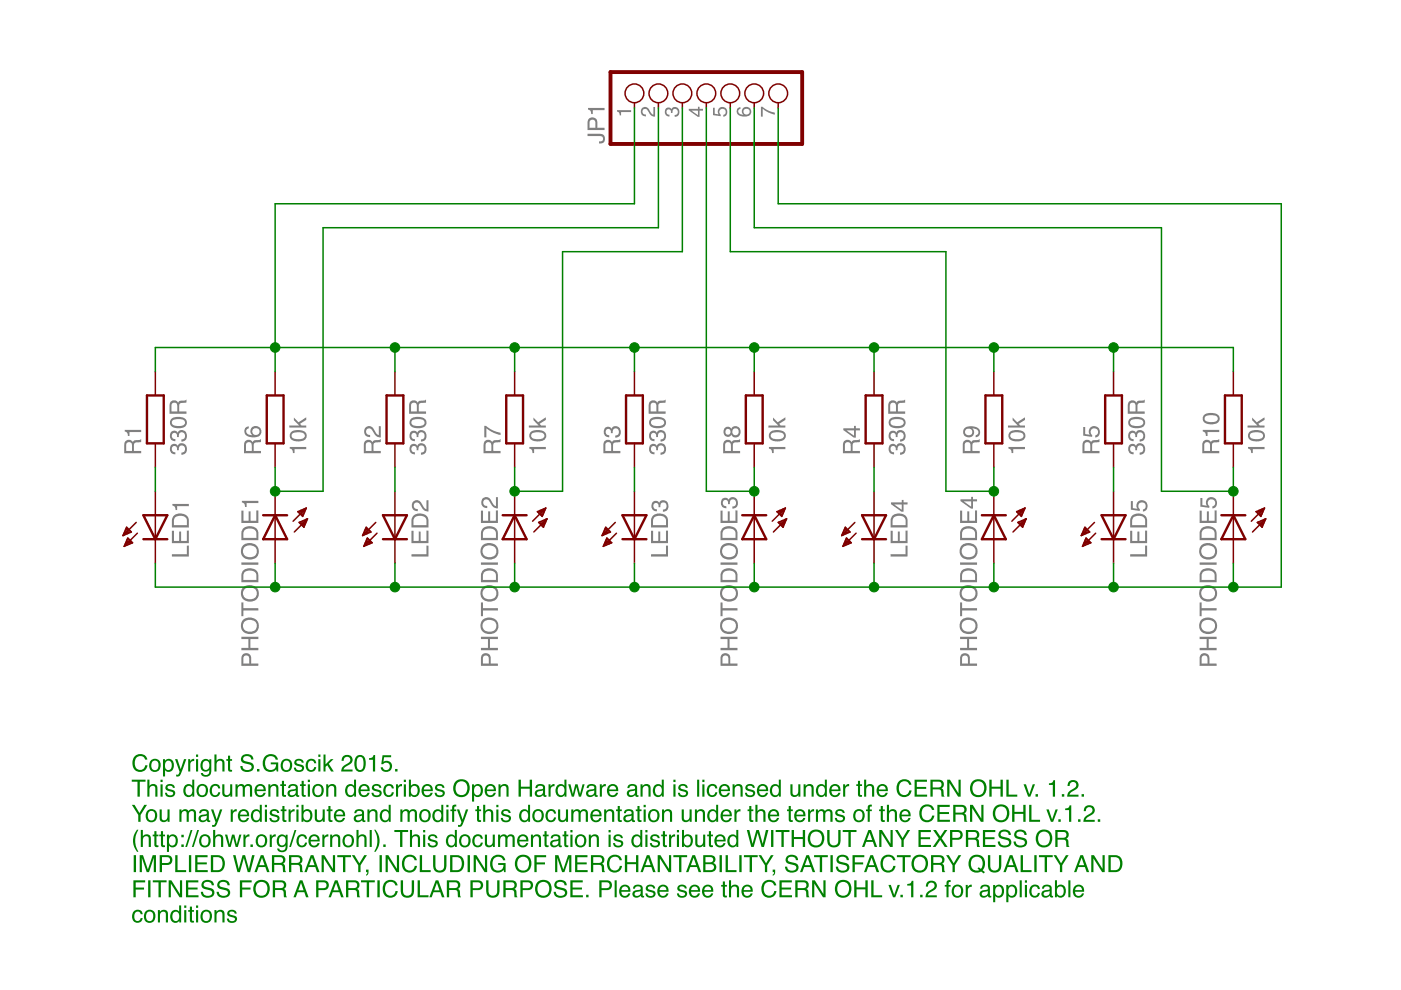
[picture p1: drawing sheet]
<?xml version="1.0" encoding="utf-8"?>
<!DOCTYPE eagle SYSTEM "eagle.dtd">
<eagle version="7.4.0">
<drawing>
<settings>
<setting alwaysvectorfont="no"/>
<setting verticaltext="up"/>
</settings>
<grid distance="0.1" unitdist="inch" unit="inch" style="lines" multiple="1" display="no" altdistance="0.01" altunitdist="inch" altunit="inch"/>
<schematic xreflabel="%F%N/%S.%C%R" xrefpart="/%S.%C%R">
<libraries>
<library name="led">
<symbols>
<symbol name="LED">
<wire x1="1.27" y1="0" x2="0" y2="-2.54" width="0.254" layer="94"/>
<wire x1="0" y1="-2.54" x2="-1.27" y2="0" width="0.254" layer="94"/>
<wire x1="1.27" y1="-2.54" x2="0" y2="-2.54" width="0.254" layer="94"/>
<wire x1="0" y1="-2.54" x2="-1.27" y2="-2.54" width="0.254" layer="94"/>
<wire x1="1.27" y1="0" x2="0" y2="0" width="0.254" layer="94"/>
<wire x1="0" y1="0" x2="-1.27" y2="0" width="0.254" layer="94"/>
<wire x1="0" y1="0" x2="0" y2="-2.54" width="0.1524" layer="94"/>
<wire x1="-2.032" y1="-0.762" x2="-3.429" y2="-2.159" width="0.1524" layer="94"/>
<wire x1="-1.905" y1="-1.905" x2="-3.302" y2="-3.302" width="0.1524" layer="94"/>
<text x="3.556" y="-4.572" size="1.778" layer="95" rot="R90">&gt;NAME</text>
<text x="5.715" y="-4.572" size="1.778" layer="96" rot="R90">&gt;VALUE</text>
<pin name="C" x="0" y="-5.08" visible="off" length="short" direction="pas" rot="R90"/>
<pin name="A" x="0" y="2.54" visible="off" length="short" direction="pas" rot="R270"/>
<polygon width="0.1524" layer="94">
<vertex x="-3.429" y="-2.159"/>
<vertex x="-3.048" y="-1.27"/>
<vertex x="-2.54" y="-1.778"/>
</polygon>
<polygon width="0.1524" layer="94">
<vertex x="-3.302" y="-3.302"/>
<vertex x="-2.921" y="-2.413"/>
<vertex x="-2.413" y="-2.921"/>
</polygon>
</symbol>
</symbols>
<devicesets>
<deviceset name="LED" prefix="LED" uservalue="yes">
<gates>
<gate name="G$1" symbol="LED" x="0" y="0"/>
</gates>
<devices>
<device name="SMT1206" package="1206">
<connects>
<connect gate="G$1" pin="A" pad="A"/>
<connect gate="G$1" pin="C" pad="C"/>
</connects>
<technologies>
<technology name=""/>
</technologies>
</device>
<device name="LD260" package="LD260">
<connects>
<connect gate="G$1" pin="A" pad="A"/>
<connect gate="G$1" pin="C" pad="K"/>
</connects>
<technologies>
<technology name=""/>
</technologies>
</device>
<device name="SQR2X5" package="LED2X5">
<connects>
<connect gate="G$1" pin="A" pad="A"/>
<connect gate="G$1" pin="C" pad="K"/>
</connects>
<technologies>
<technology name=""/>
</technologies>
</device>
<device name="3MM" package="LED3MM">
<connects>
<connect gate="G$1" pin="A" pad="A"/>
<connect gate="G$1" pin="C" pad="K"/>
</connects>
<technologies>
<technology name=""/>
</technologies>
</device>
<device name="5MM" package="LED5MM">
<connects>
<connect gate="G$1" pin="A" pad="A"/>
<connect gate="G$1" pin="C" pad="K"/>
</connects>
<technologies>
<technology name=""/>
</technologies>
</device>
<device name="LSU260" package="LSU260">
<connects>
<connect gate="G$1" pin="A" pad="A"/>
<connect gate="G$1" pin="C" pad="K"/>
</connects>
<technologies>
<technology name=""/>
</technologies>
</device>
<device name="LZR181" package="LZR181">
<connects>
<connect gate="G$1" pin="A" pad="A"/>
<connect gate="G$1" pin="C" pad="K"/>
</connects>
<technologies>
<technology name=""/>
</technologies>
</device>
<device name="B152" package="Q62902-B152">
<connects>
<connect gate="G$1" pin="A" pad="A"/>
<connect gate="G$1" pin="C" pad="K"/>
</connects>
<technologies>
<technology name=""/>
</technologies>
</device>
<device name="B153" package="Q62902-B153">
<connects>
<connect gate="G$1" pin="A" pad="A"/>
<connect gate="G$1" pin="C" pad="K"/>
</connects>
<technologies>
<technology name=""/>
</technologies>
</device>
<device name="B155" package="Q62902-B155">
<connects>
<connect gate="G$1" pin="A" pad="A"/>
<connect gate="G$1" pin="C" pad="K"/>
</connects>
<technologies>
<technology name=""/>
</technologies>
</device>
<device name="B156" package="Q62902-B156">
<connects>
<connect gate="G$1" pin="A" pad="A"/>
<connect gate="G$1" pin="C" pad="K"/>
</connects>
<technologies>
<technology name=""/>
</technologies>
</device>
<device name="SFH480" package="SFH480">
<connects>
<connect gate="G$1" pin="A" pad="A"/>
<connect gate="G$1" pin="C" pad="K"/>
</connects>
<technologies>
<technology name=""/>
</technologies>
</device>
<device name="SFH482" package="SFH482">
<connects>
<connect gate="G$1" pin="A" pad="A"/>
<connect gate="G$1" pin="C" pad="K"/>
</connects>
<technologies>
<technology name=""/>
</technologies>
</device>
<device name="SQR5.7X3.2" package="U57X32">
<connects>
<connect gate="G$1" pin="A" pad="A"/>
<connect gate="G$1" pin="C" pad="K"/>
</connects>
<technologies>
<technology name=""/>
</technologies>
</device>
<device name="IRL80A" package="IRL80A">
<connects>
<connect gate="G$1" pin="A" pad="A"/>
<connect gate="G$1" pin="C" pad="K"/>
</connects>
<technologies>
<technology name=""/>
</technologies>
</device>
<device name="P-LCC-2" package="P-LCC-2">
<connects>
<connect gate="G$1" pin="A" pad="A"/>
<connect gate="G$1" pin="C" pad="C"/>
</connects>
<technologies>
<technology name=""/>
</technologies>
</device>
<device name="MINI-TOP" package="OSRAM-MINI-TOP-LED">
<connects>
<connect gate="G$1" pin="A" pad="A"/>
<connect gate="G$1" pin="C" pad="C"/>
</connects>
<technologies>
<technology name=""/>
</technologies>
</device>
<device name="SIDELED" package="OSRAM-SIDELED">
<connects>
<connect gate="G$1" pin="A" pad="A"/>
<connect gate="G$1" pin="C" pad="C"/>
</connects>
<technologies>
<technology name=""/>
</technologies>
</device>
<device name="SMART-LED" package="SMART-LED">
<connects>
<connect gate="G$1" pin="A" pad="A"/>
<connect gate="G$1" pin="C" pad="B"/>
</connects>
<technologies>
<technology name=""/>
</technologies>
</device>
<device name="P-LCC-2-BACK" package="P-LCC-2-TOPLED-RG">
<connects>
<connect gate="G$1" pin="A" pad="A"/>
<connect gate="G$1" pin="C" pad="C"/>
</connects>
<technologies>
<technology name=""/>
</technologies>
</device>
<device name="MICRO-SIDELED" package="MICRO-SIDELED">
<connects>
<connect gate="G$1" pin="A" pad="A"/>
<connect gate="G$1" pin="C" pad="C"/>
</connects>
<technologies>
<technology name=""/>
</technologies>
</device>
<device name="P-LCC-4" package="P-LCC-4">
<connects>
<connect gate="G$1" pin="A" pad="A"/>
<connect gate="G$1" pin="C" pad="C@4"/>
</connects>
<technologies>
<technology name=""/>
</technologies>
</device>
<device name="CHIP-LED0603" package="CHIP-LED0603">
<connects>
<connect gate="G$1" pin="A" pad="A"/>
<connect gate="G$1" pin="C" pad="C"/>
</connects>
<technologies>
<technology name=""/>
</technologies>
</device>
<device name="CHIP-LED0805" package="CHIP-LED0805">
<connects>
<connect gate="G$1" pin="A" pad="A"/>
<connect gate="G$1" pin="C" pad="C"/>
</connects>
<technologies>
<technology name=""/>
</technologies>
</device>
<device name="TOPLED-SANTANA" package="MINI-TOPLED-SANTANA">
<connects>
<connect gate="G$1" pin="A" pad="A"/>
<connect gate="G$1" pin="C" pad="C"/>
</connects>
<technologies>
<technology name=""/>
</technologies>
</device>
<device name="CHIPLED_0805" package="CHIPLED_0805">
<connects>
<connect gate="G$1" pin="A" pad="A"/>
<connect gate="G$1" pin="C" pad="C"/>
</connects>
<technologies>
<technology name=""/>
</technologies>
</device>
<device name="CHIPLED_1206" package="CHIPLED_1206">
<connects>
<connect gate="G$1" pin="A" pad="A"/>
<connect gate="G$1" pin="C" pad="C"/>
</connects>
<technologies>
<technology name=""/>
</technologies>
</device>
<device name="CHIPLED_0603" package="CHIPLED_0603">
<connects>
<connect gate="G$1" pin="A" pad="A"/>
<connect gate="G$1" pin="C" pad="C"/>
</connects>
<technologies>
<technology name=""/>
</technologies>
</device>
<device name="CHIPLED-0603-TTW" package="CHIPLED-0603-TTW">
<connects>
<connect gate="G$1" pin="A" pad="A@1"/>
<connect gate="G$1" pin="C" pad="C@1"/>
</connects>
<technologies>
<technology name=""/>
</technologies>
</device>
<device name="" package="SMARTLED-TTW">
<connects>
<connect gate="G$1" pin="A" pad="A@1"/>
<connect gate="G$1" pin="C" pad="C@1"/>
</connects>
<technologies>
<technology name=""/>
</technologies>
</device>
<device name="-LUMILED+" package="LUMILED+">
<connects>
<connect gate="G$1" pin="A" pad="2+"/>
<connect gate="G$1" pin="C" pad="4-"/>
</connects>
<technologies>
<technology name=""/>
</technologies>
</device>
<device name="-LUMILED" package="LUMILED">
<connects>
<connect gate="G$1" pin="A" pad="2+"/>
<connect gate="G$1" pin="C" pad="4-"/>
</connects>
<technologies>
<technology name=""/>
</technologies>
</device>
<device name="10MM" package="LED10MM">
<connects>
<connect gate="G$1" pin="A" pad="A"/>
<connect gate="G$1" pin="C" pad="K"/>
</connects>
<technologies>
<technology name=""/>
</technologies>
</device>
<device name="KA-3528ASYC" package="KA-3528ASYC">
<connects>
<connect gate="G$1" pin="A" pad="A"/>
<connect gate="G$1" pin="C" pad="C"/>
</connects>
<technologies>
<technology name=""/>
</technologies>
</device>
<device name="SML0805" package="SML0805">
<connects>
<connect gate="G$1" pin="A" pad="A"/>
<connect gate="G$1" pin="C" pad="C"/>
</connects>
<technologies>
<technology name=""/>
</technologies>
</device>
<device name="SML1206" package="SML1206">
<connects>
<connect gate="G$1" pin="A" pad="A"/>
<connect gate="G$1" pin="C" pad="C"/>
</connects>
<technologies>
<technology name=""/>
</technologies>
</device>
<device name="SML0603" package="SML0603">
<connects>
<connect gate="G$1" pin="A" pad="A"/>
<connect gate="G$1" pin="C" pad="C"/>
</connects>
<technologies>
<technology name=""/>
</technologies>
</device>
</devices>
</deviceset>
</devicesets>
</library>
<library name="rcl">
<symbols>
<symbol name="R-EU">
<wire x1="-2.54" y1="-0.889" x2="2.54" y2="-0.889" width="0.254" layer="94"/>
<wire x1="2.54" y1="0.889" x2="-2.54" y2="0.889" width="0.254" layer="94"/>
<wire x1="2.54" y1="-0.889" x2="2.54" y2="0.889" width="0.254" layer="94"/>
<wire x1="-2.54" y1="-0.889" x2="-2.54" y2="0.889" width="0.254" layer="94"/>
<text x="-3.81" y="1.4986" size="1.778" layer="95">&gt;NAME</text>
<text x="-3.81" y="-3.302" size="1.778" layer="96">&gt;VALUE</text>
<pin name="2" x="5.08" y="0" visible="off" length="short" direction="pas" swaplevel="1" rot="R180"/>
<pin name="1" x="-5.08" y="0" visible="off" length="short" direction="pas" swaplevel="1"/>
</symbol>
</symbols>
<devicesets>
<deviceset name="R-EU_" prefix="R" uservalue="yes">
<gates>
<gate name="G$1" symbol="R-EU" x="0" y="0"/>
</gates>
<devices>
<device name="R0402" package="R0402">
<connects>
<connect gate="G$1" pin="1" pad="1"/>
<connect gate="G$1" pin="2" pad="2"/>
</connects>
<technologies>
<technology name=""/>
</technologies>
</device>
<device name="R0603" package="R0603">
<connects>
<connect gate="G$1" pin="1" pad="1"/>
<connect gate="G$1" pin="2" pad="2"/>
</connects>
<technologies>
<technology name=""/>
</technologies>
</device>
<device name="R0805" package="R0805">
<connects>
<connect gate="G$1" pin="1" pad="1"/>
<connect gate="G$1" pin="2" pad="2"/>
</connects>
<technologies>
<technology name=""/>
</technologies>
</device>
<device name="R0805W" package="R0805W">
<connects>
<connect gate="G$1" pin="1" pad="1"/>
<connect gate="G$1" pin="2" pad="2"/>
</connects>
<technologies>
<technology name=""/>
</technologies>
</device>
<device name="R1206" package="R1206">
<connects>
<connect gate="G$1" pin="1" pad="1"/>
<connect gate="G$1" pin="2" pad="2"/>
</connects>
<technologies>
<technology name=""/>
</technologies>
</device>
<device name="R1206W" package="R1206W">
<connects>
<connect gate="G$1" pin="1" pad="1"/>
<connect gate="G$1" pin="2" pad="2"/>
</connects>
<technologies>
<technology name=""/>
</technologies>
</device>
<device name="R1210" package="R1210">
<connects>
<connect gate="G$1" pin="1" pad="1"/>
<connect gate="G$1" pin="2" pad="2"/>
</connects>
<technologies>
<technology name=""/>
</technologies>
</device>
<device name="R1210W" package="R1210W">
<connects>
<connect gate="G$1" pin="1" pad="1"/>
<connect gate="G$1" pin="2" pad="2"/>
</connects>
<technologies>
<technology name=""/>
</technologies>
</device>
<device name="R2010" package="R2010">
<connects>
<connect gate="G$1" pin="1" pad="1"/>
<connect gate="G$1" pin="2" pad="2"/>
</connects>
<technologies>
<technology name=""/>
</technologies>
</device>
<device name="R2010W" package="R2010W">
<connects>
<connect gate="G$1" pin="1" pad="1"/>
<connect gate="G$1" pin="2" pad="2"/>
</connects>
<technologies>
<technology name=""/>
</technologies>
</device>
<device name="R2012" package="R2012">
<connects>
<connect gate="G$1" pin="1" pad="1"/>
<connect gate="G$1" pin="2" pad="2"/>
</connects>
<technologies>
<technology name=""/>
</technologies>
</device>
<device name="R2012W" package="R2012W">
<connects>
<connect gate="G$1" pin="1" pad="1"/>
<connect gate="G$1" pin="2" pad="2"/>
</connects>
<technologies>
<technology name=""/>
</technologies>
</device>
<device name="R2512" package="R2512">
<connects>
<connect gate="G$1" pin="1" pad="1"/>
<connect gate="G$1" pin="2" pad="2"/>
</connects>
<technologies>
<technology name=""/>
</technologies>
</device>
<device name="R2512W" package="R2512W">
<connects>
<connect gate="G$1" pin="1" pad="1"/>
<connect gate="G$1" pin="2" pad="2"/>
</connects>
<technologies>
<technology name=""/>
</technologies>
</device>
<device name="R3216" package="R3216">
<connects>
<connect gate="G$1" pin="1" pad="1"/>
<connect gate="G$1" pin="2" pad="2"/>
</connects>
<technologies>
<technology name=""/>
</technologies>
</device>
<device name="R3216W" package="R3216W">
<connects>
<connect gate="G$1" pin="1" pad="1"/>
<connect gate="G$1" pin="2" pad="2"/>
</connects>
<technologies>
<technology name=""/>
</technologies>
</device>
<device name="R3225" package="R3225">
<connects>
<connect gate="G$1" pin="1" pad="1"/>
<connect gate="G$1" pin="2" pad="2"/>
</connects>
<technologies>
<technology name=""/>
</technologies>
</device>
<device name="R3225W" package="R3225W">
<connects>
<connect gate="G$1" pin="1" pad="1"/>
<connect gate="G$1" pin="2" pad="2"/>
</connects>
<technologies>
<technology name=""/>
</technologies>
</device>
<device name="R5025" package="R5025">
<connects>
<connect gate="G$1" pin="1" pad="1"/>
<connect gate="G$1" pin="2" pad="2"/>
</connects>
<technologies>
<technology name=""/>
</technologies>
</device>
<device name="R5025W" package="R5025W">
<connects>
<connect gate="G$1" pin="1" pad="1"/>
<connect gate="G$1" pin="2" pad="2"/>
</connects>
<technologies>
<technology name=""/>
</technologies>
</device>
<device name="R6332" package="R6332">
<connects>
<connect gate="G$1" pin="1" pad="1"/>
<connect gate="G$1" pin="2" pad="2"/>
</connects>
<technologies>
<technology name=""/>
</technologies>
</device>
<device name="R6332W" package="R6332W">
<connects>
<connect gate="G$1" pin="1" pad="1"/>
<connect gate="G$1" pin="2" pad="2"/>
</connects>
<technologies>
<technology name=""/>
</technologies>
</device>
<device name="M0805" package="M0805">
<connects>
<connect gate="G$1" pin="1" pad="1"/>
<connect gate="G$1" pin="2" pad="2"/>
</connects>
<technologies>
<technology name=""/>
</technologies>
</device>
<device name="M1206" package="M1206">
<connects>
<connect gate="G$1" pin="1" pad="1"/>
<connect gate="G$1" pin="2" pad="2"/>
</connects>
<technologies>
<technology name=""/>
</technologies>
</device>
<device name="M1406" package="M1406">
<connects>
<connect gate="G$1" pin="1" pad="1"/>
<connect gate="G$1" pin="2" pad="2"/>
</connects>
<technologies>
<technology name=""/>
</technologies>
</device>
<device name="M2012" package="M2012">
<connects>
<connect gate="G$1" pin="1" pad="1"/>
<connect gate="G$1" pin="2" pad="2"/>
</connects>
<technologies>
<technology name=""/>
</technologies>
</device>
<device name="M2309" package="M2309">
<connects>
<connect gate="G$1" pin="1" pad="1"/>
<connect gate="G$1" pin="2" pad="2"/>
</connects>
<technologies>
<technology name=""/>
</technologies>
</device>
<device name="M3216" package="M3216">
<connects>
<connect gate="G$1" pin="1" pad="1"/>
<connect gate="G$1" pin="2" pad="2"/>
</connects>
<technologies>
<technology name=""/>
</technologies>
</device>
<device name="M3516" package="M3516">
<connects>
<connect gate="G$1" pin="1" pad="1"/>
<connect gate="G$1" pin="2" pad="2"/>
</connects>
<technologies>
<technology name=""/>
</technologies>
</device>
<device name="M5923" package="M5923">
<connects>
<connect gate="G$1" pin="1" pad="1"/>
<connect gate="G$1" pin="2" pad="2"/>
</connects>
<technologies>
<technology name=""/>
</technologies>
</device>
<device name="0204/5" package="0204/5">
<connects>
<connect gate="G$1" pin="1" pad="1"/>
<connect gate="G$1" pin="2" pad="2"/>
</connects>
<technologies>
<technology name=""/>
</technologies>
</device>
<device name="0204/7" package="0204/7">
<connects>
<connect gate="G$1" pin="1" pad="1"/>
<connect gate="G$1" pin="2" pad="2"/>
</connects>
<technologies>
<technology name=""/>
</technologies>
</device>
<device name="0204/2V" package="0204V">
<connects>
<connect gate="G$1" pin="1" pad="1"/>
<connect gate="G$1" pin="2" pad="2"/>
</connects>
<technologies>
<technology name=""/>
</technologies>
</device>
<device name="0207/10" package="0207/10">
<connects>
<connect gate="G$1" pin="1" pad="1"/>
<connect gate="G$1" pin="2" pad="2"/>
</connects>
<technologies>
<technology name=""/>
</technologies>
</device>
<device name="0207/12" package="0207/12">
<connects>
<connect gate="G$1" pin="1" pad="1"/>
<connect gate="G$1" pin="2" pad="2"/>
</connects>
<technologies>
<technology name=""/>
</technologies>
</device>
<device name="0207/15" package="0207/15">
<connects>
<connect gate="G$1" pin="1" pad="1"/>
<connect gate="G$1" pin="2" pad="2"/>
</connects>
<technologies>
<technology name=""/>
</technologies>
</device>
<device name="0207/2V" package="0207/2V">
<connects>
<connect gate="G$1" pin="1" pad="1"/>
<connect gate="G$1" pin="2" pad="2"/>
</connects>
<technologies>
<technology name=""/>
</technologies>
</device>
<device name="0207/5V" package="0207/5V">
<connects>
<connect gate="G$1" pin="1" pad="1"/>
<connect gate="G$1" pin="2" pad="2"/>
</connects>
<technologies>
<technology name=""/>
</technologies>
</device>
<device name="0207/7" package="0207/7">
<connects>
<connect gate="G$1" pin="1" pad="1"/>
<connect gate="G$1" pin="2" pad="2"/>
</connects>
<technologies>
<technology name=""/>
</technologies>
</device>
<device name="0309/10" package="0309/10">
<connects>
<connect gate="G$1" pin="1" pad="1"/>
<connect gate="G$1" pin="2" pad="2"/>
</connects>
<technologies>
<technology name=""/>
</technologies>
</device>
<device name="0309/12" package="0309/12">
<connects>
<connect gate="G$1" pin="1" pad="1"/>
<connect gate="G$1" pin="2" pad="2"/>
</connects>
<technologies>
<technology name=""/>
</technologies>
</device>
<device name="0309/V" package="0309V">
<connects>
<connect gate="G$1" pin="1" pad="1"/>
<connect gate="G$1" pin="2" pad="2"/>
</connects>
<technologies>
<technology name=""/>
</technologies>
</device>
<device name="0411/12" package="0411/12">
<connects>
<connect gate="G$1" pin="1" pad="1"/>
<connect gate="G$1" pin="2" pad="2"/>
</connects>
<technologies>
<technology name=""/>
</technologies>
</device>
<device name="0411/15" package="0411/15">
<connects>
<connect gate="G$1" pin="1" pad="1"/>
<connect gate="G$1" pin="2" pad="2"/>
</connects>
<technologies>
<technology name=""/>
</technologies>
</device>
<device name="0411/3V" package="0411V">
<connects>
<connect gate="G$1" pin="1" pad="1"/>
<connect gate="G$1" pin="2" pad="2"/>
</connects>
<technologies>
<technology name=""/>
</technologies>
</device>
<device name="0414/15" package="0414/15">
<connects>
<connect gate="G$1" pin="1" pad="1"/>
<connect gate="G$1" pin="2" pad="2"/>
</connects>
<technologies>
<technology name=""/>
</technologies>
</device>
<device name="0414/5V" package="0414V">
<connects>
<connect gate="G$1" pin="1" pad="1"/>
<connect gate="G$1" pin="2" pad="2"/>
</connects>
<technologies>
<technology name=""/>
</technologies>
</device>
<device name="0617/17" package="0617/17">
<connects>
<connect gate="G$1" pin="1" pad="1"/>
<connect gate="G$1" pin="2" pad="2"/>
</connects>
<technologies>
<technology name=""/>
</technologies>
</device>
<device name="0617/22" package="0617/22">
<connects>
<connect gate="G$1" pin="1" pad="1"/>
<connect gate="G$1" pin="2" pad="2"/>
</connects>
<technologies>
<technology name=""/>
</technologies>
</device>
<device name="0617/5V" package="0617V">
<connects>
<connect gate="G$1" pin="1" pad="1"/>
<connect gate="G$1" pin="2" pad="2"/>
</connects>
<technologies>
<technology name=""/>
</technologies>
</device>
<device name="0922/22" package="0922/22">
<connects>
<connect gate="G$1" pin="1" pad="1"/>
<connect gate="G$1" pin="2" pad="2"/>
</connects>
<technologies>
<technology name=""/>
</technologies>
</device>
<device name="0613/5V" package="P0613V">
<connects>
<connect gate="G$1" pin="1" pad="1"/>
<connect gate="G$1" pin="2" pad="2"/>
</connects>
<technologies>
<technology name=""/>
</technologies>
</device>
<device name="0613/15" package="P0613/15">
<connects>
<connect gate="G$1" pin="1" pad="1"/>
<connect gate="G$1" pin="2" pad="2"/>
</connects>
<technologies>
<technology name=""/>
</technologies>
</device>
<device name="0817/22" package="P0817/22">
<connects>
<connect gate="G$1" pin="1" pad="1"/>
<connect gate="G$1" pin="2" pad="2"/>
</connects>
<technologies>
<technology name=""/>
</technologies>
</device>
<device name="0817/7V" package="P0817V">
<connects>
<connect gate="G$1" pin="1" pad="1"/>
<connect gate="G$1" pin="2" pad="2"/>
</connects>
<technologies>
<technology name=""/>
</technologies>
</device>
<device name="V234/12" package="V234/12">
<connects>
<connect gate="G$1" pin="1" pad="1"/>
<connect gate="G$1" pin="2" pad="2"/>
</connects>
<technologies>
<technology name=""/>
</technologies>
</device>
<device name="V235/17" package="V235/17">
<connects>
<connect gate="G$1" pin="1" pad="1"/>
<connect gate="G$1" pin="2" pad="2"/>
</connects>
<technologies>
<technology name=""/>
</technologies>
</device>
<device name="V526-0" package="V526-0">
<connects>
<connect gate="G$1" pin="1" pad="1"/>
<connect gate="G$1" pin="2" pad="2"/>
</connects>
<technologies>
<technology name=""/>
</technologies>
</device>
<device name="MELF0102R" package="MINI_MELF-0102R">
<connects>
<connect gate="G$1" pin="1" pad="1"/>
<connect gate="G$1" pin="2" pad="2"/>
</connects>
<technologies>
<technology name=""/>
</technologies>
</device>
<device name="MELF0102W" package="MINI_MELF-0102W">
<connects>
<connect gate="G$1" pin="1" pad="1"/>
<connect gate="G$1" pin="2" pad="2"/>
</connects>
<technologies>
<technology name=""/>
</technologies>
</device>
<device name="MELF0204R" package="MINI_MELF-0204R">
<connects>
<connect gate="G$1" pin="1" pad="1"/>
<connect gate="G$1" pin="2" pad="2"/>
</connects>
<technologies>
<technology name=""/>
</technologies>
</device>
<device name="MELF0204W" package="MINI_MELF-0204W">
<connects>
<connect gate="G$1" pin="1" pad="1"/>
<connect gate="G$1" pin="2" pad="2"/>
</connects>
<technologies>
<technology name=""/>
</technologies>
</device>
<device name="MELF0207R" package="MINI_MELF-0207R">
<connects>
<connect gate="G$1" pin="1" pad="1"/>
<connect gate="G$1" pin="2" pad="2"/>
</connects>
<technologies>
<technology name=""/>
</technologies>
</device>
<device name="MELF0207W" package="MINI_MELF-0207W">
<connects>
<connect gate="G$1" pin="1" pad="1"/>
<connect gate="G$1" pin="2" pad="2"/>
</connects>
<technologies>
<technology name=""/>
</technologies>
</device>
<device name="0922V" package="0922V">
<connects>
<connect gate="G$1" pin="1" pad="1"/>
<connect gate="G$1" pin="2" pad="2"/>
</connects>
<technologies>
<technology name=""/>
</technologies>
</device>
<device name="RDH/15" package="RDH/15">
<connects>
<connect gate="G$1" pin="1" pad="1"/>
<connect gate="G$1" pin="2" pad="2"/>
</connects>
<technologies>
<technology name=""/>
</technologies>
</device>
<device name="MELF0102AX" package="MINI_MELF-0102AX">
<connects>
<connect gate="G$1" pin="1" pad="1"/>
<connect gate="G$1" pin="2" pad="2"/>
</connects>
<technologies>
<technology name=""/>
</technologies>
</device>
<device name="R0201" package="R0201">
<connects>
<connect gate="G$1" pin="1" pad="1"/>
<connect gate="G$1" pin="2" pad="2"/>
</connects>
<technologies>
<technology name=""/>
</technologies>
</device>
<device name="VTA52" package="VTA52">
<connects>
<connect gate="G$1" pin="1" pad="1"/>
<connect gate="G$1" pin="2" pad="2"/>
</connects>
<technologies>
<technology name=""/>
</technologies>
</device>
<device name="VTA53" package="VTA53">
<connects>
<connect gate="G$1" pin="1" pad="1"/>
<connect gate="G$1" pin="2" pad="2"/>
</connects>
<technologies>
<technology name=""/>
</technologies>
</device>
<device name="VTA54" package="VTA54">
<connects>
<connect gate="G$1" pin="1" pad="1"/>
<connect gate="G$1" pin="2" pad="2"/>
</connects>
<technologies>
<technology name=""/>
</technologies>
</device>
<device name="VTA55" package="VTA55">
<connects>
<connect gate="G$1" pin="1" pad="1"/>
<connect gate="G$1" pin="2" pad="2"/>
</connects>
<technologies>
<technology name=""/>
</technologies>
</device>
<device name="VTA56" package="VTA56">
<connects>
<connect gate="G$1" pin="1" pad="1"/>
<connect gate="G$1" pin="2" pad="2"/>
</connects>
<technologies>
<technology name=""/>
</technologies>
</device>
<device name="VMTA55" package="VMTA55">
<connects>
<connect gate="G$1" pin="1" pad="1"/>
<connect gate="G$1" pin="2" pad="2"/>
</connects>
<technologies>
<technology name=""/>
</technologies>
</device>
<device name="VMTB60" package="VMTB60">
<connects>
<connect gate="G$1" pin="1" pad="1"/>
<connect gate="G$1" pin="2" pad="2"/>
</connects>
<technologies>
<technology name=""/>
</technologies>
</device>
<device name="R4527" package="R4527">
<connects>
<connect gate="G$1" pin="1" pad="1"/>
<connect gate="G$1" pin="2" pad="2"/>
</connects>
<technologies>
<technology name=""/>
</technologies>
</device>
<device name="WSC0001" package="WSC0001">
<connects>
<connect gate="G$1" pin="1" pad="1"/>
<connect gate="G$1" pin="2" pad="2"/>
</connects>
<technologies>
<technology name=""/>
</technologies>
</device>
<device name="WSC0002" package="WSC0002">
<connects>
<connect gate="G$1" pin="1" pad="1"/>
<connect gate="G$1" pin="2" pad="2"/>
</connects>
<technologies>
<technology name=""/>
</technologies>
</device>
<device name="WSC01/2" package="WSC01/2">
<connects>
<connect gate="G$1" pin="1" pad="1"/>
<connect gate="G$1" pin="2" pad="2"/>
</connects>
<technologies>
<technology name=""/>
</technologies>
</device>
<device name="WSC2515" package="WSC2515">
<connects>
<connect gate="G$1" pin="1" pad="1"/>
<connect gate="G$1" pin="2" pad="2"/>
</connects>
<technologies>
<technology name=""/>
</technologies>
</device>
<device name="WSC4527" package="WSC4527">
<connects>
<connect gate="G$1" pin="1" pad="1"/>
<connect gate="G$1" pin="2" pad="2"/>
</connects>
<technologies>
<technology name=""/>
</technologies>
</device>
<device name="WSC6927" package="WSC6927">
<connects>
<connect gate="G$1" pin="1" pad="1"/>
<connect gate="G$1" pin="2" pad="2"/>
</connects>
<technologies>
<technology name=""/>
</technologies>
</device>
<device name="R1218" package="R1218">
<connects>
<connect gate="G$1" pin="1" pad="1"/>
<connect gate="G$1" pin="2" pad="2"/>
</connects>
<technologies>
<technology name=""/>
</technologies>
</device>
<device name="1812X7R" package="1812X7R">
<connects>
<connect gate="G$1" pin="1" pad="1"/>
<connect gate="G$1" pin="2" pad="2"/>
</connects>
<technologies>
<technology name=""/>
</technologies>
</device>
<device name="PRL1632" package="PRL1632">
<connects>
<connect gate="G$1" pin="1" pad="1"/>
<connect gate="G$1" pin="2" pad="2"/>
</connects>
<technologies>
<technology name=""/>
</technologies>
</device>
<device name="01005" package="R01005">
<connects>
<connect gate="G$1" pin="1" pad="1"/>
<connect gate="G$1" pin="2" pad="2"/>
</connects>
<technologies>
<technology name=""/>
</technologies>
</device>
</devices>
</deviceset>
</devicesets>
</library>
<library name="pinhead">
<symbols>
<symbol name="PINHD7">
<wire x1="-6.35" y1="-10.16" x2="1.27" y2="-10.16" width="0.4064" layer="94"/>
<wire x1="1.27" y1="-10.16" x2="1.27" y2="10.16" width="0.4064" layer="94"/>
<wire x1="1.27" y1="10.16" x2="-6.35" y2="10.16" width="0.4064" layer="94"/>
<wire x1="-6.35" y1="10.16" x2="-6.35" y2="-10.16" width="0.4064" layer="94"/>
<text x="-6.35" y="10.795" size="1.778" layer="95">&gt;NAME</text>
<text x="-6.35" y="-12.7" size="1.778" layer="96">&gt;VALUE</text>
<pin name="1" x="-2.54" y="7.62" visible="pad" length="short" direction="pas" function="dot"/>
<pin name="2" x="-2.54" y="5.08" visible="pad" length="short" direction="pas" function="dot"/>
<pin name="3" x="-2.54" y="2.54" visible="pad" length="short" direction="pas" function="dot"/>
<pin name="4" x="-2.54" y="0" visible="pad" length="short" direction="pas" function="dot"/>
<pin name="5" x="-2.54" y="-2.54" visible="pad" length="short" direction="pas" function="dot"/>
<pin name="6" x="-2.54" y="-5.08" visible="pad" length="short" direction="pas" function="dot"/>
<pin name="7" x="-2.54" y="-7.62" visible="pad" length="short" direction="pas" function="dot"/>
</symbol>
</symbols>
<devicesets>
<deviceset name="PINHD-1X7" prefix="JP" uservalue="yes">
<gates>
<gate name="A" symbol="PINHD7" x="0" y="0"/>
</gates>
<devices>
<device name="" package="1X07">
<connects>
<connect gate="A" pin="1" pad="1"/>
<connect gate="A" pin="2" pad="2"/>
<connect gate="A" pin="3" pad="3"/>
<connect gate="A" pin="4" pad="4"/>
<connect gate="A" pin="5" pad="5"/>
<connect gate="A" pin="6" pad="6"/>
<connect gate="A" pin="7" pad="7"/>
</connects>
<technologies>
<technology name=""/>
</technologies>
</device>
<device name="/90" package="1X07/90">
<connects>
<connect gate="A" pin="1" pad="1"/>
<connect gate="A" pin="2" pad="2"/>
<connect gate="A" pin="3" pad="3"/>
<connect gate="A" pin="4" pad="4"/>
<connect gate="A" pin="5" pad="5"/>
<connect gate="A" pin="6" pad="6"/>
<connect gate="A" pin="7" pad="7"/>
</connects>
<technologies>
<technology name=""/>
</technologies>
</device>
</devices>
</deviceset>
</devicesets>
</library>
</libraries>
<attributes>
</attributes>
<variantdefs>
</variantdefs>
<classes>
<class number="0" name="default" width="0" drill="0">
</class>
</classes>
<parts>
<part name="LED1" library="led" deviceset="LED" device="3MM"/>
<part name="LED2" library="led" deviceset="LED" device="3MM"/>
<part name="LED3" library="led" deviceset="LED" device="3MM"/>
<part name="LED4" library="led" deviceset="LED" device="3MM"/>
<part name="LED5" library="led" deviceset="LED" device="3MM"/>
<part name="PHOTODIODE1" library="led" deviceset="LED" device="3MM"/>
<part name="PHOTODIODE2" library="led" deviceset="LED" device="3MM"/>
<part name="PHOTODIODE3" library="led" deviceset="LED" device="3MM"/>
<part name="PHOTODIODE4" library="led" deviceset="LED" device="3MM"/>
<part name="PHOTODIODE5" library="led" deviceset="LED" device="3MM"/>
<part name="R1" library="rcl" deviceset="R-EU_" device="0207/10" value="330R"/>
<part name="R2" library="rcl" deviceset="R-EU_" device="0207/10" value="330R"/>
<part name="R3" library="rcl" deviceset="R-EU_" device="0207/10" value="330R"/>
<part name="R4" library="rcl" deviceset="R-EU_" device="0207/10" value="330R"/>
<part name="R5" library="rcl" deviceset="R-EU_" device="0207/10" value="330R"/>
<part name="R6" library="rcl" deviceset="R-EU_" device="0207/10" value="10k"/>
<part name="R7" library="rcl" deviceset="R-EU_" device="0207/10" value="10k"/>
<part name="R8" library="rcl" deviceset="R-EU_" device="0207/10" value="10k"/>
<part name="R9" library="rcl" deviceset="R-EU_" device="0207/10" value="10k"/>
<part name="R10" library="rcl" deviceset="R-EU_" device="0207/10" value="10k"/>
<part name="JP1" library="pinhead" deviceset="PINHD-1X7" device=""/>
</parts>
<sheets>
<sheet>
<plain>
<text x="0" y="0" size="1.778" layer="91">Copyright S.Goscik 2015. 
This documentation describes Open Hardware and is licensed under the CERN OHL v. 1.2. 
You may redistribute and modify this documentation under the terms of the CERN OHL v.1.2.
(http://ohwr.org/cernohl). This documentation is distributed WITHOUT ANY EXPRESS OR 
IMPLIED WARRANTY, INCLUDING OF MERCHANTABILITY, SATISFACTORY QUALITY AND
FITNESS FOR A PARTICULAR PURPOSE. Please see the CERN OHL v.1.2 for applicable 
conditions </text>
</plain>
<instances>
<instance part="LED1" gate="G$1" x="2.54" y="43.18"/>
<instance part="LED2" gate="G$1" x="27.94" y="43.18"/>
<instance part="LED3" gate="G$1" x="53.34" y="43.18"/>
<instance part="LED4" gate="G$1" x="78.74" y="43.18"/>
<instance part="LED5" gate="G$1" x="104.14" y="43.18"/>
<instance part="PHOTODIODE1" gate="G$1" x="15.24" y="40.64" rot="R180"/>
<instance part="PHOTODIODE2" gate="G$1" x="40.64" y="40.64" rot="R180"/>
<instance part="PHOTODIODE3" gate="G$1" x="66.04" y="40.64" rot="R180"/>
<instance part="PHOTODIODE4" gate="G$1" x="91.44" y="40.64" rot="R180"/>
<instance part="PHOTODIODE5" gate="G$1" x="116.84" y="40.64" rot="R180"/>
<instance part="R1" gate="G$1" x="2.54" y="53.34" rot="R90"/>
<instance part="R2" gate="G$1" x="27.94" y="53.34" rot="R90"/>
<instance part="R3" gate="G$1" x="53.34" y="53.34" rot="R90"/>
<instance part="R4" gate="G$1" x="78.74" y="53.34" rot="R90"/>
<instance part="R5" gate="G$1" x="104.14" y="53.34" rot="R90"/>
<instance part="R6" gate="G$1" x="15.24" y="53.34" rot="R90"/>
<instance part="R7" gate="G$1" x="40.64" y="53.34" rot="R90"/>
<instance part="R8" gate="G$1" x="66.04" y="53.34" rot="R90"/>
<instance part="R9" gate="G$1" x="91.44" y="53.34" rot="R90"/>
<instance part="R10" gate="G$1" x="116.84" y="53.34" rot="R90"/>
<instance part="JP1" gate="A" x="60.96" y="88.9" rot="R90"/>
</instances>
<busses>
</busses>
<nets>
<net name="N$1" class="0">
<segment>
<pinref part="R1" gate="G$1" pin="1"/>
<pinref part="LED1" gate="G$1" pin="A"/>
<wire x1="2.54" y1="48.26" x2="2.54" y2="45.72" width="0.1524" layer="91"/>
</segment>
</net>
<net name="N$3" class="0">
<segment>
<pinref part="R2" gate="G$1" pin="1"/>
<pinref part="LED2" gate="G$1" pin="A"/>
<wire x1="27.94" y1="48.26" x2="27.94" y2="45.72" width="0.1524" layer="91"/>
</segment>
</net>
<net name="N$4" class="0">
<segment>
<pinref part="PHOTODIODE2" gate="G$1" pin="C"/>
<pinref part="R7" gate="G$1" pin="1"/>
<wire x1="40.64" y1="45.72" x2="40.64" y2="48.26" width="0.1524" layer="91"/>
<wire x1="40.64" y1="45.72" x2="45.72" y2="45.72" width="0.1524" layer="91"/>
<junction x="40.64" y="45.72"/>
<wire x1="45.72" y1="45.72" x2="45.72" y2="71.12" width="0.1524" layer="91"/>
<wire x1="45.72" y1="71.12" x2="58.42" y2="71.12" width="0.1524" layer="91"/>
<pinref part="JP1" gate="A" pin="3"/>
<wire x1="58.42" y1="71.12" x2="58.42" y2="86.36" width="0.1524" layer="91"/>
</segment>
</net>
<net name="N$5" class="0">
<segment>
<pinref part="LED3" gate="G$1" pin="A"/>
<pinref part="R3" gate="G$1" pin="1"/>
<wire x1="53.34" y1="45.72" x2="53.34" y2="48.26" width="0.1524" layer="91"/>
</segment>
</net>
<net name="N$6" class="0">
<segment>
<pinref part="PHOTODIODE3" gate="G$1" pin="C"/>
<pinref part="R8" gate="G$1" pin="1"/>
<wire x1="66.04" y1="45.72" x2="66.04" y2="48.26" width="0.1524" layer="91"/>
<wire x1="66.04" y1="45.72" x2="60.96" y2="45.72" width="0.1524" layer="91"/>
<junction x="66.04" y="45.72"/>
<pinref part="JP1" gate="A" pin="4"/>
<wire x1="60.96" y1="45.72" x2="60.96" y2="86.36" width="0.1524" layer="91"/>
</segment>
</net>
<net name="N$7" class="0">
<segment>
<pinref part="LED4" gate="G$1" pin="A"/>
<pinref part="R4" gate="G$1" pin="1"/>
<wire x1="78.74" y1="45.72" x2="78.74" y2="48.26" width="0.1524" layer="91"/>
</segment>
</net>
<net name="N$8" class="0">
<segment>
<pinref part="PHOTODIODE4" gate="G$1" pin="C"/>
<pinref part="R9" gate="G$1" pin="1"/>
<wire x1="91.44" y1="45.72" x2="91.44" y2="48.26" width="0.1524" layer="91"/>
<pinref part="JP1" gate="A" pin="5"/>
<wire x1="63.5" y1="86.36" x2="63.5" y2="71.12" width="0.1524" layer="91"/>
<wire x1="63.5" y1="71.12" x2="86.36" y2="71.12" width="0.1524" layer="91"/>
<wire x1="86.36" y1="71.12" x2="86.36" y2="45.72" width="0.1524" layer="91"/>
<wire x1="86.36" y1="45.72" x2="91.44" y2="45.72" width="0.1524" layer="91"/>
<junction x="91.44" y="45.72"/>
</segment>
</net>
<net name="N$9" class="0">
<segment>
<pinref part="LED5" gate="G$1" pin="A"/>
<pinref part="R5" gate="G$1" pin="1"/>
<wire x1="104.14" y1="45.72" x2="104.14" y2="48.26" width="0.1524" layer="91"/>
</segment>
</net>
<net name="N$10" class="0">
<segment>
<pinref part="PHOTODIODE5" gate="G$1" pin="C"/>
<pinref part="R10" gate="G$1" pin="1"/>
<wire x1="116.84" y1="45.72" x2="116.84" y2="48.26" width="0.1524" layer="91"/>
<wire x1="116.84" y1="45.72" x2="109.22" y2="45.72" width="0.1524" layer="91"/>
<junction x="116.84" y="45.72"/>
<wire x1="109.22" y1="45.72" x2="109.22" y2="73.66" width="0.1524" layer="91"/>
<pinref part="JP1" gate="A" pin="6"/>
<wire x1="109.22" y1="73.66" x2="66.04" y2="73.66" width="0.1524" layer="91"/>
<wire x1="66.04" y1="73.66" x2="66.04" y2="86.36" width="0.1524" layer="91"/>
</segment>
</net>
<net name="N$11" class="0">
<segment>
<pinref part="R1" gate="G$1" pin="2"/>
<wire x1="2.54" y1="58.42" x2="2.54" y2="60.96" width="0.1524" layer="91"/>
<wire x1="2.54" y1="60.96" x2="15.24" y2="60.96" width="0.1524" layer="91"/>
<pinref part="R10" gate="G$1" pin="2"/>
<wire x1="15.24" y1="60.96" x2="27.94" y2="60.96" width="0.1524" layer="91"/>
<wire x1="27.94" y1="60.96" x2="40.64" y2="60.96" width="0.1524" layer="91"/>
<wire x1="40.64" y1="60.96" x2="53.34" y2="60.96" width="0.1524" layer="91"/>
<wire x1="53.34" y1="60.96" x2="66.04" y2="60.96" width="0.1524" layer="91"/>
<wire x1="66.04" y1="60.96" x2="78.74" y2="60.96" width="0.1524" layer="91"/>
<wire x1="78.74" y1="60.96" x2="91.44" y2="60.96" width="0.1524" layer="91"/>
<wire x1="91.44" y1="60.96" x2="104.14" y2="60.96" width="0.1524" layer="91"/>
<wire x1="104.14" y1="60.96" x2="116.84" y2="60.96" width="0.1524" layer="91"/>
<wire x1="116.84" y1="60.96" x2="116.84" y2="58.42" width="0.1524" layer="91"/>
<pinref part="R5" gate="G$1" pin="2"/>
<wire x1="104.14" y1="58.42" x2="104.14" y2="60.96" width="0.1524" layer="91"/>
<junction x="104.14" y="60.96"/>
<pinref part="R9" gate="G$1" pin="2"/>
<wire x1="91.44" y1="58.42" x2="91.44" y2="60.96" width="0.1524" layer="91"/>
<junction x="91.44" y="60.96"/>
<pinref part="R4" gate="G$1" pin="2"/>
<wire x1="78.74" y1="58.42" x2="78.74" y2="60.96" width="0.1524" layer="91"/>
<junction x="78.74" y="60.96"/>
<pinref part="R8" gate="G$1" pin="2"/>
<wire x1="66.04" y1="58.42" x2="66.04" y2="60.96" width="0.1524" layer="91"/>
<junction x="66.04" y="60.96"/>
<pinref part="R3" gate="G$1" pin="2"/>
<wire x1="53.34" y1="58.42" x2="53.34" y2="60.96" width="0.1524" layer="91"/>
<junction x="53.34" y="60.96"/>
<pinref part="R7" gate="G$1" pin="2"/>
<wire x1="40.64" y1="58.42" x2="40.64" y2="60.96" width="0.1524" layer="91"/>
<junction x="40.64" y="60.96"/>
<pinref part="R2" gate="G$1" pin="2"/>
<wire x1="27.94" y1="58.42" x2="27.94" y2="60.96" width="0.1524" layer="91"/>
<junction x="27.94" y="60.96"/>
<pinref part="R6" gate="G$1" pin="2"/>
<wire x1="15.24" y1="58.42" x2="15.24" y2="60.96" width="0.1524" layer="91"/>
<junction x="15.24" y="60.96"/>
<pinref part="JP1" gate="A" pin="1"/>
<wire x1="53.34" y1="86.36" x2="53.34" y2="76.2" width="0.1524" layer="91"/>
<wire x1="53.34" y1="76.2" x2="15.24" y2="76.2" width="0.1524" layer="91"/>
<wire x1="15.24" y1="76.2" x2="15.24" y2="60.96" width="0.1524" layer="91"/>
</segment>
</net>
<net name="N$12" class="0">
<segment>
<pinref part="LED1" gate="G$1" pin="C"/>
<wire x1="2.54" y1="38.1" x2="2.54" y2="35.56" width="0.1524" layer="91"/>
<pinref part="PHOTODIODE5" gate="G$1" pin="A"/>
<wire x1="2.54" y1="35.56" x2="15.24" y2="35.56" width="0.1524" layer="91"/>
<wire x1="15.24" y1="35.56" x2="27.94" y2="35.56" width="0.1524" layer="91"/>
<wire x1="27.94" y1="35.56" x2="40.64" y2="35.56" width="0.1524" layer="91"/>
<wire x1="40.64" y1="35.56" x2="53.34" y2="35.56" width="0.1524" layer="91"/>
<wire x1="53.34" y1="35.56" x2="66.04" y2="35.56" width="0.1524" layer="91"/>
<wire x1="66.04" y1="35.56" x2="78.74" y2="35.56" width="0.1524" layer="91"/>
<wire x1="78.74" y1="35.56" x2="91.44" y2="35.56" width="0.1524" layer="91"/>
<wire x1="91.44" y1="35.56" x2="104.14" y2="35.56" width="0.1524" layer="91"/>
<wire x1="104.14" y1="35.56" x2="116.84" y2="35.56" width="0.1524" layer="91"/>
<wire x1="116.84" y1="35.56" x2="116.84" y2="38.1" width="0.1524" layer="91"/>
<pinref part="LED5" gate="G$1" pin="C"/>
<wire x1="104.14" y1="38.1" x2="104.14" y2="35.56" width="0.1524" layer="91"/>
<junction x="104.14" y="35.56"/>
<pinref part="PHOTODIODE4" gate="G$1" pin="A"/>
<wire x1="91.44" y1="38.1" x2="91.44" y2="35.56" width="0.1524" layer="91"/>
<junction x="91.44" y="35.56"/>
<pinref part="LED4" gate="G$1" pin="C"/>
<wire x1="78.74" y1="38.1" x2="78.74" y2="35.56" width="0.1524" layer="91"/>
<junction x="78.74" y="35.56"/>
<pinref part="PHOTODIODE3" gate="G$1" pin="A"/>
<wire x1="66.04" y1="38.1" x2="66.04" y2="35.56" width="0.1524" layer="91"/>
<junction x="66.04" y="35.56"/>
<pinref part="LED3" gate="G$1" pin="C"/>
<wire x1="53.34" y1="38.1" x2="53.34" y2="35.56" width="0.1524" layer="91"/>
<junction x="53.34" y="35.56"/>
<pinref part="PHOTODIODE2" gate="G$1" pin="A"/>
<wire x1="40.64" y1="38.1" x2="40.64" y2="35.56" width="0.1524" layer="91"/>
<junction x="40.64" y="35.56"/>
<pinref part="LED2" gate="G$1" pin="C"/>
<wire x1="27.94" y1="38.1" x2="27.94" y2="35.56" width="0.1524" layer="91"/>
<junction x="27.94" y="35.56"/>
<pinref part="PHOTODIODE1" gate="G$1" pin="A"/>
<wire x1="15.24" y1="38.1" x2="15.24" y2="35.56" width="0.1524" layer="91"/>
<junction x="15.24" y="35.56"/>
<pinref part="JP1" gate="A" pin="7"/>
<wire x1="68.58" y1="86.36" x2="68.58" y2="76.2" width="0.1524" layer="91"/>
<wire x1="68.58" y1="76.2" x2="121.92" y2="76.2" width="0.1524" layer="91"/>
<wire x1="121.92" y1="76.2" x2="121.92" y2="35.56" width="0.1524" layer="91"/>
<wire x1="121.92" y1="35.56" x2="116.84" y2="35.56" width="0.1524" layer="91"/>
<junction x="116.84" y="35.56"/>
</segment>
</net>
<net name="N$13" class="0">
<segment>
<pinref part="R6" gate="G$1" pin="1"/>
<pinref part="PHOTODIODE1" gate="G$1" pin="C"/>
<wire x1="15.24" y1="45.72" x2="15.24" y2="48.26" width="0.1524" layer="91"/>
<wire x1="15.24" y1="45.72" x2="20.32" y2="45.72" width="0.1524" layer="91"/>
<junction x="15.24" y="45.72"/>
<wire x1="20.32" y1="45.72" x2="20.32" y2="73.66" width="0.1524" layer="91"/>
<wire x1="20.32" y1="73.66" x2="55.88" y2="73.66" width="0.1524" layer="91"/>
<pinref part="JP1" gate="A" pin="2"/>
<wire x1="55.88" y1="73.66" x2="55.88" y2="86.36" width="0.1524" layer="91"/>
</segment>
</net>
</nets>
</sheet>
</sheets>
<errors>
<approved hash="113,1,-22.5383,31.75,LED1,,,,,"/>
<approved hash="113,1,2.86173,31.75,LED2,,,,,"/>
<approved hash="113,1,28.2617,31.75,LED3,,,,,"/>
<approved hash="113,1,53.6617,31.75,LED4,,,,,"/>
<approved hash="113,1,79.0617,31.75,LED5,,,,,"/>
<approved hash="113,1,-10.4817,27.4796,PHOTODIODE1,,,,,"/>
<approved hash="113,1,14.9183,27.4796,PHOTODIODE2,,,,,"/>
<approved hash="113,1,40.3183,27.4796,PHOTODIODE3,,,,,"/>
<approved hash="113,1,65.7183,27.4796,PHOTODIODE4,,,,,"/>
<approved hash="113,1,91.1183,27.4796,PHOTODIODE5,,,,,"/>
<approved hash="113,1,34.1588,76.4371,JP1,,,,,"/>
</errors>
</schematic>
</drawing>
<compatibility>
<note version="6.3" minversion="6.2.2" severity="warning">
Since Version 6.2.2 text objects can contain more than one line,
which will not be processed correctly with this version.
</note>
</compatibility>
</eagle>
